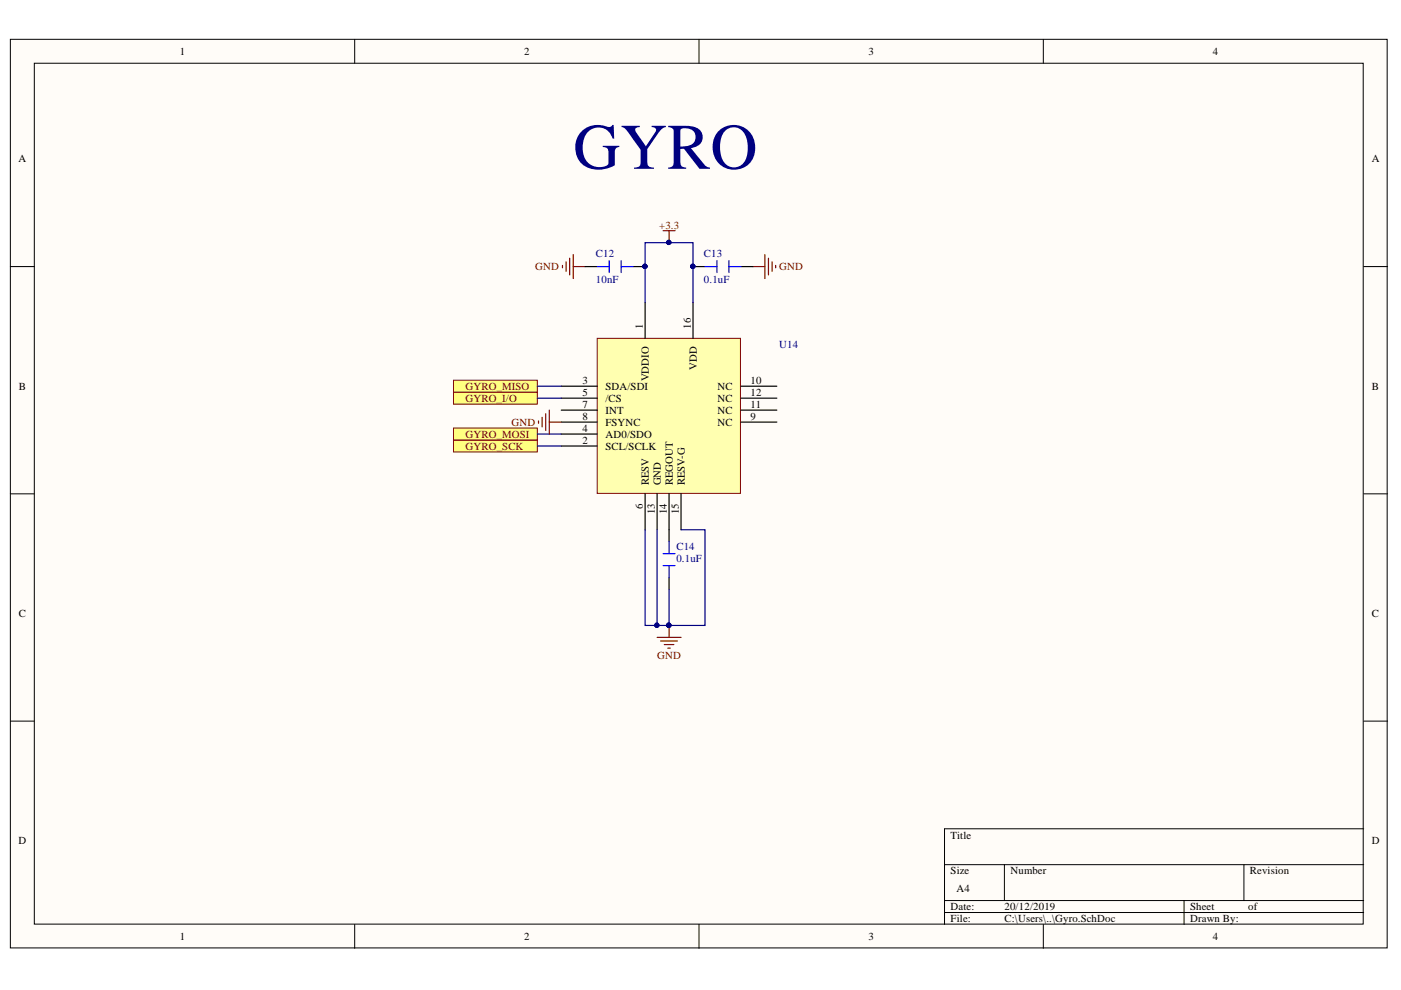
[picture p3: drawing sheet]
<svg xmlns="http://www.w3.org/2000/svg" width="297mm" height="210mm" viewBox="0 0 297 210" stroke-linecap="round" stroke-linejoin="round" font-family="sans-serif">
<g fill="#fffcf8" stroke="#000" stroke-width=".21">
<path d="M2.2 8.3h291.9v192.7h-291.9z"/>
<path d="M7.3 13.4h281.7v182.5h-281.7z"/>
</g>
<g fill="none" stroke="#000" stroke-width=".21">
<path d="M75.2 8.3v5.1M148.2 8.3v5.1M221.2 8.3v5.1M2.2 56.5h5.1M289.1 56.5h5.1M2.2 104.7h5.1M289.1 104.7h5.1M2.2 152.9h5.1M289.1 152.9h5.1M289.1 175.7h-88.8v20.3M75.2 196v5.1M148.2 196v5.1"/>
<path d="M200.3 183.3h88.8M200.3 190.9h88.8M200.3 193.5h88.8M213 183.3v7.6M221.2 196v5.1M251 190.9v5.1M263.7 183.3v7.6"/>
</g>
<g fill="#ffff80" stroke="#800000" stroke-width=".21">
<path d="M96.1 83.2h17.8v2.5h-17.8z" fill-rule="evenodd"/>
<path d="M96.1 93.3h17.8v2.5h-17.8z" fill-rule="evenodd"/>
<path d="M96.1 80.6h17.8v2.6h-17.8z" fill-rule="evenodd"/>
<path d="M96.1 90.8h17.8v2.5h-17.8z" fill-rule="evenodd"/>
</g>
<g fill="none" stroke="#800000" stroke-width=".25">
<path d="M119.3 56.3v.5M120 55.5v2M120.8 54.7v3.6M121.5 56.5h2.6M121.5 54v5.1M140.6 48.9h2.5M141.9 48.9v2.6M159.6 56.5h2.6M162.2 54v5.1M162.9 54.7v3.6M163.7 55.5v2M164.5 56.3v.5"/>
<path d="M139.3 135.1h5.1M140.1 135.9h3.5M140.8 136.7h2.1M141.6 137.4h.5M141.9 132.6v2.5"/>
</g>
<g fill="#000080" stroke="#000080" stroke-width=".21">
<circle cx="141.8" cy="132.6" r=".47"/>
<circle cx="141.8" cy="51.4" r=".46"/>
</g>
<path d="M126.6 71.7h30.4v32.9h-30.4z" fill="#ffffb0" stroke="#800000" stroke-width=".21"/>
<g fill="none" stroke="#000" stroke-width=".25">
<path d="M124.1 56.5h2.5M134.2 56.5h2.6M146.9 56.5h2.6M157.1 56.5h2.5M136.8 64.1v7.6M146.9 64.1v7.6M119 81.9h7.6M119 84.4h7.6M119 87h7.6M119 89.5h7.6M119 92h7.6M119 94.6h7.6"/>
<path d="M157.1 81.9h7.6M157.1 84.4h7.6M157.1 87h7.6M157.1 89.5h7.6M136.8 104.7v7.6M139.3 104.7v7.6M141.9 104.7v10.2M144.4 104.7v7.6M141.9 122.5v2.5"/>
</g>
<g fill="#000080" stroke="#000080" stroke-width=".21">
<circle cx="136.7" cy="56.5" r=".46"/>
<circle cx="146.9" cy="56.5" r=".46"/>
<circle cx="139.3" cy="132.6" r=".46"/>
<circle cx="141.8" cy="132.6" r=".47"/>
<circle cx="141.8" cy="51.4" r=".46"/>
</g>
<path d="M126.6 56.5h2.6M129.2 55.3v2.5M131.7 56.5h2.5M131.7 55.3v2.5M149.5 56.5h2.5M152 55.3v2.5M154.6 56.5h2.5M154.6 55.3v2.5M140.6 119.9h2.5M140.6 117.4h2.5M141.9 114.9v2.5M141.9 119.9v2.6" fill="none" stroke="#00f" stroke-width=".25"/>
<path d="M136.8 64.1v-12.6h10.1v12.6M113.9 81.9h5.1M113.9 84.4h5.1M113.9 92h5.1M113.9 94.6h5.1M136.8 112.3v20.3h12.7v-20.3h-5.1M139.3 112.3v20.3M141.9 125v7.6" fill="none" stroke="#000080" stroke-width=".25"/>
<path d="M114.2 89.2v.5M114.9 88.5v2M115.7 87.7v3.6M116.5 87v5M116.5 89.5h2.5" fill="none" stroke="#800000" stroke-width=".25"/>
<text font-size="13.8" fill="#000080" x="121.5" y="35.8">GYRO</text>
<g font-size="2.3">
<text x="38.1" y="11.6">1</text>
<text x="111.1" y="11.6">2</text>
<text x="184.1" y="11.6">3</text>
<text x="257.2" y="11.6">4</text>
<text x="3.9" y="34.4">A</text>
<text x="290.9" y="34.4">A</text>
<text x="136.3" y="69.7" transform="rotate(-90 136.3 69.7)">1</text>
<text x="146.5" y="69.7" transform="rotate(-90 146.5 69.7)">16</text>
<text x="4" y="82.6">B</text>
<text x="123.5" y="81.4">3</text>
<text x="123.5" y="83.9">5</text>
<text x="128.4" y="82.6">SDA/SDI</text>
<text x="137.6" y="80.9" transform="rotate(-90 137.6 80.9)">VDDIO</text>
<text x="147.7" y="78.5" transform="rotate(-90 147.7 78.5)">VDD</text>
<text x="152.1" y="82.6">NC</text>
<text x="159.1" y="83.9">12</text>
<text x="159.1" y="81.4">10</text>
<text x="290.9" y="82.6">B</text>
<text x="123.5" y="86.4">7</text>
<text x="123.5" y="89">8</text>
<text x="128.4" y="85.2">/CS</text>
<text x="128.4" y="87.7">INT</text>
<text x="152.1" y="87.7">NC</text>
<text x="152.1" y="85.2">NC</text>
<text x="159.1" y="89">9</text>
<text x="159.1" y="86.4">11</text>
<text x="123.5" y="91.5">4</text>
<text x="123.5" y="94">2</text>
<text x="128.4" y="90.2">FSYNC</text>
<text x="128.4" y="92.8">AD0/SDO</text>
<text x="128.4" y="95.3">SCL/SCLK</text>
<text x="152.1" y="90.2">NC</text>
<text x="136.3" y="107.9" transform="rotate(-90 136.3 107.9)">6</text>
<text x="137.6" y="102.9" transform="rotate(-90 137.6 102.9)">RESV</text>
<text x="140.1" y="102.9" transform="rotate(-90 140.1 102.9)">GND</text>
<text x="142.6" y="102.9" transform="rotate(-90 142.6 102.9)">REGOUT</text>
<text x="145.2" y="102.9" transform="rotate(-90 145.2 102.9)">RESV-G</text>
<text x="138.8" y="109.1" transform="rotate(-90 138.8 109.1)">13</text>
<text x="141.4" y="109.1" transform="rotate(-90 141.4 109.1)">14</text>
<text x="143.9" y="109.1" transform="rotate(-90 143.9 109.1)">15</text>
<text x="4" y="130.8">C</text>
<text x="290.9" y="130.8">C</text>
<text x="3.9" y="179">D</text>
<text x="201.6" y="177.8">Title</text>
<text x="290.9" y="179">D</text>
<text x="201.6" y="185.4">Size</text>
<text x="214.2" y="185.4">Number</text>
<text x="265" y="185.4">Revision</text>
<text x="202.8" y="189.2">A4</text>
<text x="201.6" y="193">Date:</text>
<text x="201.6" y="195.5">File:</text>
<text x="213" y="193">20/12/2019</text>
<text x="213" y="195.5">C:\Users\..\Gyro.SchDoc</text>
<text x="252.3" y="193">Sheet</text>
<text x="252.3" y="195.5">Drawn By:</text>
<text x="264.6" y="193">of</text>
<text x="38.1" y="199.3">1</text>
<text x="111.1" y="199.3">2</text>
<text x="184.1" y="199.3">3</text>
<text x="257.2" y="199.3">4</text>
</g>
<g font-size="2.3" fill="#800000">
<text x="139.8" y="48.5">+3.3</text>
<text x="113.5" y="57.3">GND</text>
<text x="165.2" y="57.3">GND</text>
<text x="98.7" y="82.6">GYRO_MISO</text>
<text x="98.7" y="85.2">GYRO_I/O</text>
<text x="98.7" y="95.3">GYRO_SCK</text>
<text x="98.7" y="92.8">GYRO_MOSI</text>
<text x="108.4" y="90.2">GND</text>
<text x="139.4" y="139.7">GND</text>
</g>
<g font-size="2.3" fill="#000080">
<text x="126.3" y="54.5">C12</text>
<text x="149.2" y="54.5">C13</text>
<text x="126.3" y="60.1">10nF</text>
<text x="149.2" y="60.1">0.1uF</text>
<text x="165.2" y="73.8">U14</text>
<text x="143.4" y="116.7">C14</text>
<text x="143.4" y="119.2">0.1uF</text>
</g>
</svg>
